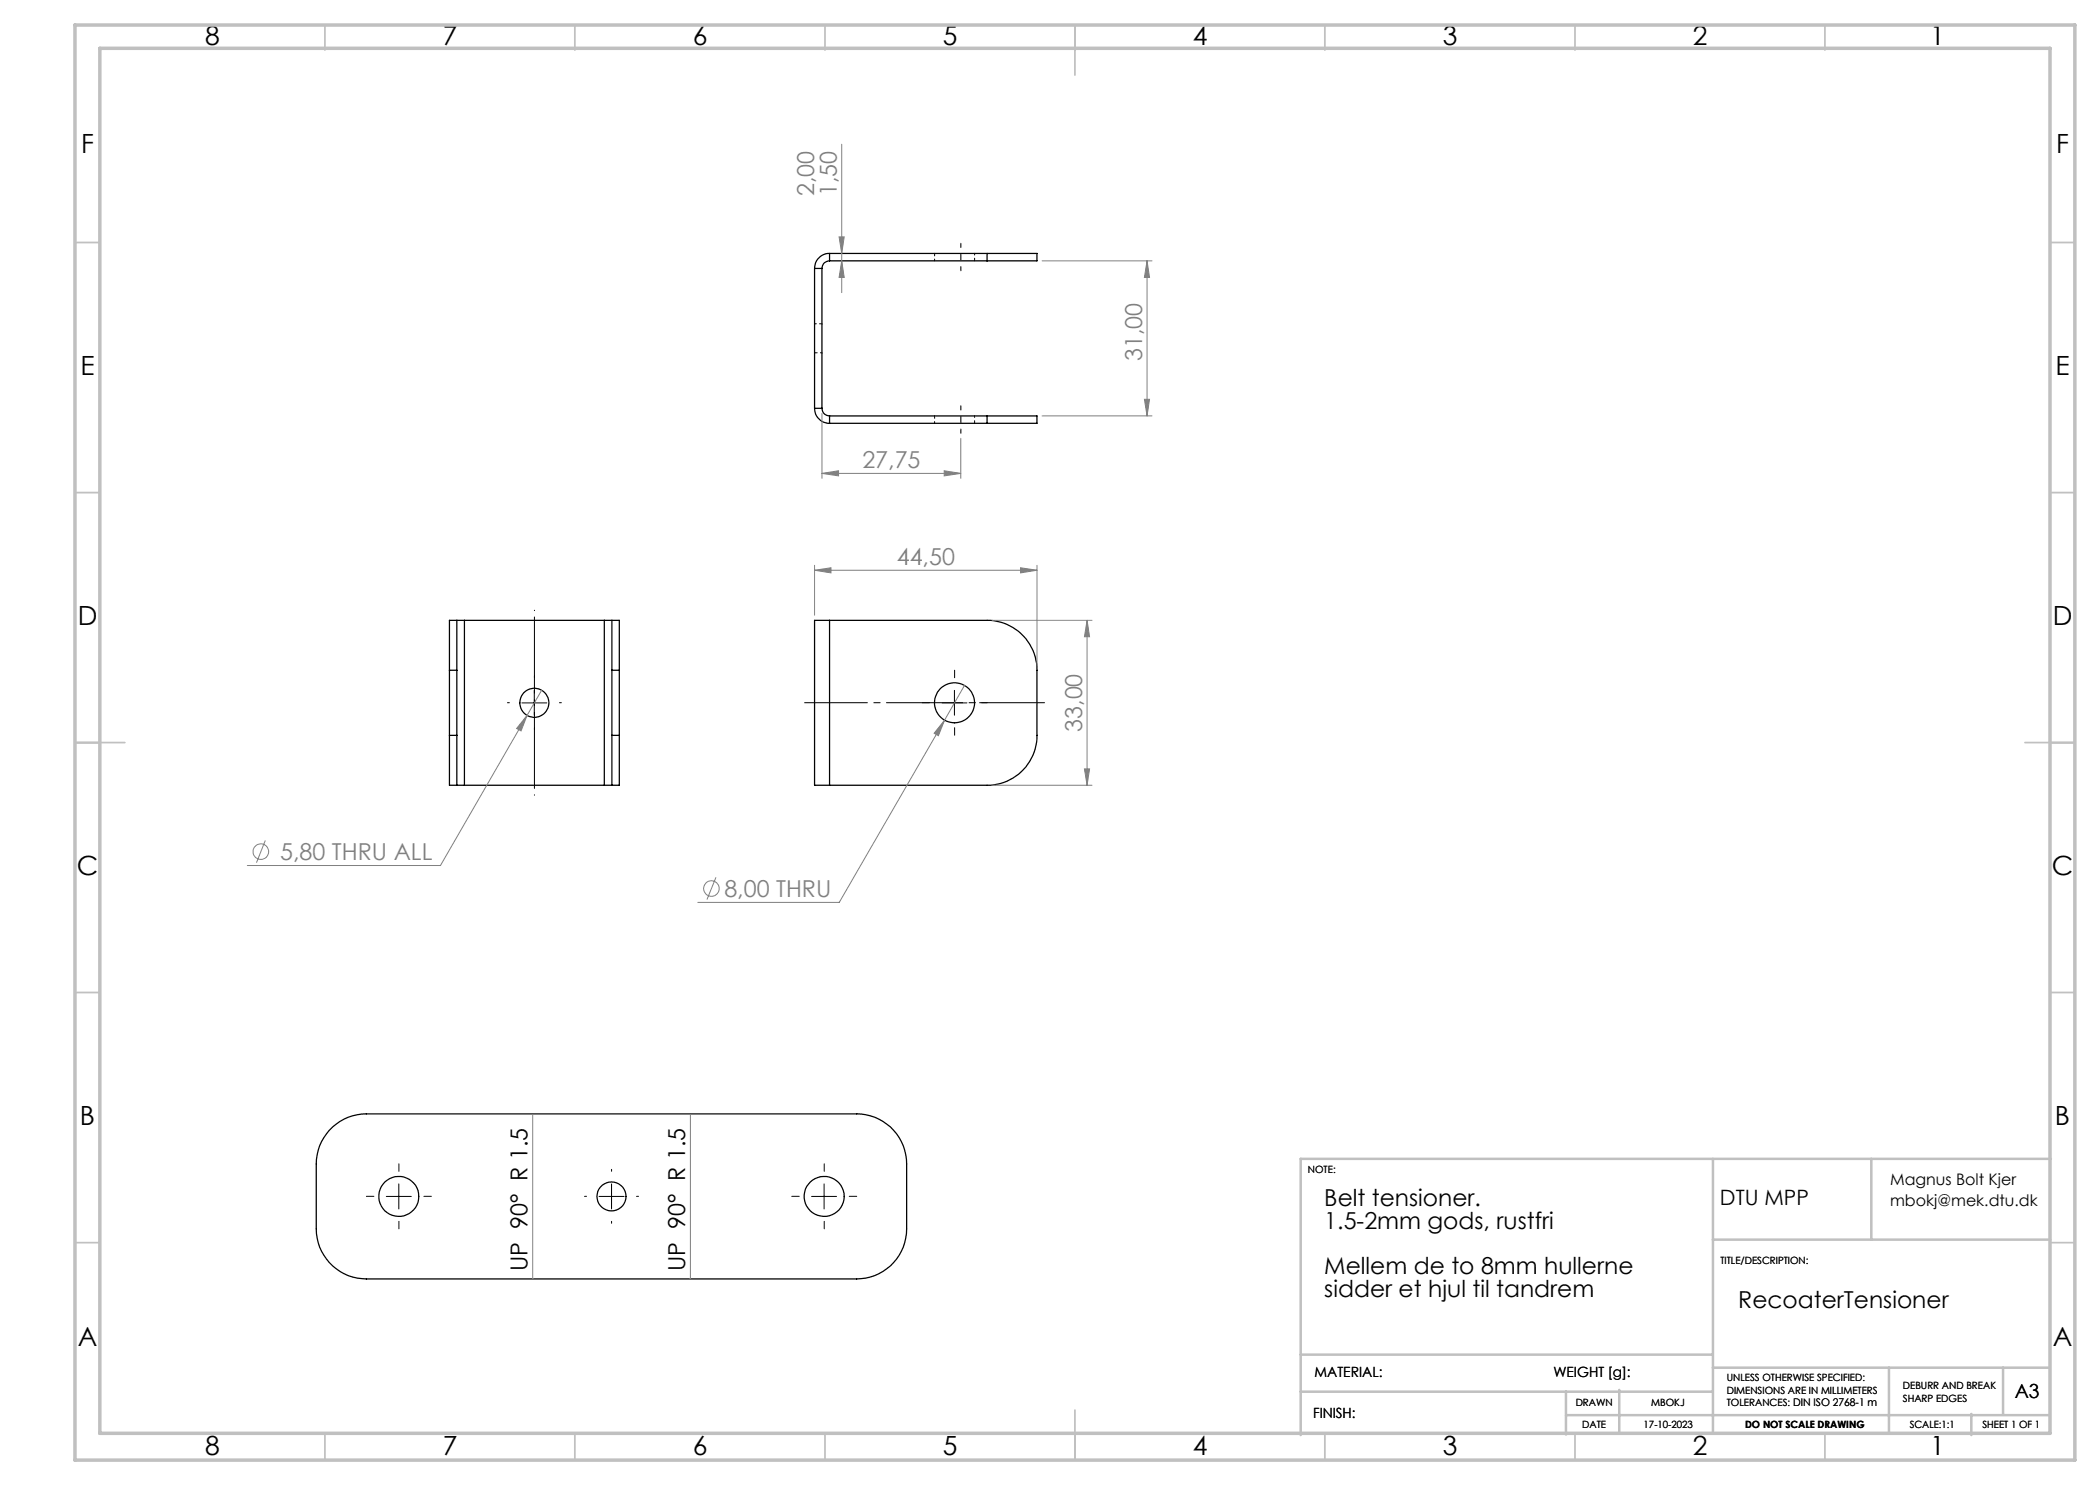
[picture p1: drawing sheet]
<svg xmlns="http://www.w3.org/2000/svg" width="420mm" height="297mm" viewBox="0 0 420 297" stroke-linecap="round" stroke-linejoin="round" font-family="sans-serif">
<g fill="none" stroke="#000" stroke-width=".25">
<path d="M162.9 53.7v28M162.9 53.7h1.5M164.4 53.7v28M165.9 50.7a3 3 0 0 0-3 3M165.9 52.2a1.49 1.49 0 0 0-1.5 1.5M165.9 50.7v1.5M165.9 52.2h31.5M165.9 50.7h31.5M197.4 50.7h10v1.5h-10M197.4 50.7v1.5M162.9 81.7a3 3 0 0 0 3 3M162.9 81.7h1.5"/>
<path d="M164.4 81.7a1.49 1.49 0 0 0 1.5 1.5M165.9 83.2v1.5M165.9 83.2h31.5M165.9 84.7h31.5M197.4 83.2h10v1.5h-10M197.4 83.2v1.5M89.9 134.1h1.5M89.9 134.1v13M91.4 124.1h-1.5v10M91.4 124.1v10M91.4 124.1h1.5M91.4 134.1v13"/>
<path d="M92.9 124.1h28M92.9 124.1v33M120.9 124.1h1.5M120.9 124.1v33M122.4 124.1v10M122.4 124.1h1.5v10M122.4 134.1h1.5M122.4 134.1v13M123.9 134.1v13M165.9 124.1h-3v33h3M165.9 124.1h31.5a10 10 0 0 1 10 10v13a10 10 0 0 1-10 10h-31.5M165.9 124.1v33"/>
<path d="M89.9 147.1v10h1.5M89.9 147.1h1.5M91.4 147.1v10M91.4 157.1h1.5M92.9 157.1h28M120.9 157.1h1.5M122.4 147.1v10M122.4 147.1h1.5M123.9 147.1v10h-1.5M66.5 225.4a9.8 9.8 0 0 1 6.8-2.6h98a10 10 0 0 1 10 10v13a10 10 0 0 1-10 10h-98a10 10 0 0 1-10-10v-13a9.9 9.9 0 0 1 3.2-7.4z"/>
<circle cx="106.9" cy="140.6" r="2.9"/>
<circle cx="190.9" cy="140.6" r="4"/>
<circle cx="79.8" cy="239.3" r="4"/>
<circle cx="122.3" cy="239.3" r="2.89"/>
<circle cx="164.8" cy="239.3" r="4"/>
</g>
<path d="M186.9 50.7v1.5M194.9 52.2v-1.5M162.9 70.6h1.5M164.4 64.8h-1.5M186.9 83.2v1.5M194.9 84.7v-1.5" fill="none" stroke="#000" stroke-width=".2" stroke-dasharray="1.3 .6" stroke-dashoffset=".8"/>
<g fill="none" stroke="#808080" stroke-width=".2">
<path d="M168.3 28.9v29.6M167.8 47.4h1l-.5 3.3zM168.3 52.2l.5 3.3h-1zM208.4 52.2h22M229.4 52.2l.5 3.3h-1zM229.4 52.2v31M228.9 79.9h1l-.5 3.3zM164.4 94.7l3.3-.5v1zM164.4 82.7v13M164.4 94.7h27.8M188.8 94.2l3.4 .5-3.4 .5zM192.2 87.7v8"/>
<path d="M208.4 83.2h22M162.9 114l3.3-.4v1zM162.9 113.1v9.9M162.9 114h44.5M204.1 113.6l3.3 .4-3.3 .6zM207.4 113.1v20M108.3 138l-2.9 5.1M192.9 137.1l-4 6.9M198.4 124.1h20M217.4 124.1l.5 3.2h-1zM217.4 124.1v33M105.4 143.1l-1.2 3.1-.9-.5z"/>
<path d="M105.4 143.1l-17.3 30h-38.6M188.9 144l-1.2 3.1-.9-.5zM188.9 144l-21 36.5h-28.3M198.4 157.1h20M216.9 153.8h1l-.5 3.3zM53.1 168.1l-1.8 4.4M143.2 175.5l-1.8 4.4M106.5 222.8v33M138.1 222.8v33"/>
<circle cx="52.2" cy="170.3" r="1.56"/>
<circle cx="142.3" cy="177.7" r="1.56"/>
</g>
<path d="M208.9 140.5h-48" fill="none" stroke="#000" stroke-width=".2" stroke-dasharray="15.2 1.3 1.3 1.3" stroke-dashoffset="2.7"/>
<g fill="none" stroke="#000" stroke-width=".2" stroke-dasharray="15.2 1.3 1.3 1.3">
<path d="M106.9 135.5v-.4M190.9 135.5v-1.5M101.9 140.5h-.4M106.9 145.5v.4M111.9 140.5h.4M185.9 140.5h-1.5M190.9 145.5v1.5M195.9 140.5h1.5M74.8 239.3h-1.5M79.8 234.3v-1.5M84.8 239.3h1.5M117.3 239.3h-.4"/>
<path d="M122.3 234.3v-.4M127.3 239.3h.4M159.8 239.3h-1.5M164.8 234.3v-1.5M169.8 239.3h1.5M79.8 244.3v1.5M122.3 244.3v.4M164.8 244.3v1.5"/>
</g>
<path d="M106.9 159v-37" fill="none" stroke="#000" stroke-width=".2" stroke-dasharray="15.2 1.3 1.3 1.3" stroke-dashoffset="-1.4"/>
<path d="M192.2 54.2v-5.5M192.2 86.7v-5.5" fill="none" stroke="#000" stroke-width=".2" stroke-dasharray="15.2 1.3 1.3 1.3" stroke-dashoffset="14.4"/>
<path d="M106.9 138.1v4.9M190.9 138.1v4.9M104.4 140.6h5M188.4 140.6h5M77.3 239.3h5M79.8 236.8v5M119.8 239.3h5M122.3 236.8v5M162.3 239.3h5M164.8 236.8v5" fill="none" stroke="#000" stroke-width=".2"/>
<g fill="none" stroke="#c0c0c0" stroke-width=".35">
<path d="M65 5v5M115 5v5M165 5v5M215 5v10M265 5v5M315 5v5M365 5v5M15 48.5h5M410 48.5h5M15 98.5h5M410 98.5h5M15 148.5h10"/>
<path d="M405 148.5h10M15 198.5h5M410 198.5h5M15 248.5h5M410 248.5h5M65 287v5M115 287v5M165 287v5M215 282v10M265 287v5M315 287v5M365 287v5"/>
</g>
<g fill="none" stroke="#c0c0c0" stroke-width=".5">
<path d="M342.6 231.8v54.8M374.3 231.8v16.1M410.2 231.8h-150.1v55.2M342.6 247.9h67.5M260.1 278.3h82.5M260.1 270.9h82.5M313.2 278.3v8.6M323.8 278v8.7M342.6 273.5h67.4M377.8 273.5v13.2M400.6 273.5v9.3M313.2 283h96.8"/>
<path d="M394.3 282.8v4.2"/>
</g>
<path d="M15 5h400v287h-400zM20 9.7h390v277h-390z" fill="none" stroke="#c0c0c0" stroke-width=".7"/>
<g fill="#808080">
<path d="M162.9 114l3.3-.4v1zM204.1 113.6l3.3 .4-3.3 .6zM188.9 144l-2.1 2.6 .9 .5zM105.4 143.1l-2.1 2.6 .9 .5z"/>
<path d="M168.3 52.2l.5 3.3h-1zM167.8 47.4h1l-.5 3.3z"/>
<path d="M217.4 124.1l.5 3.2h-1zM216.9 153.8h1l-.5 3.3zM229.4 52.2l.5 3.3h-1zM228.9 79.9h1l-.5 3.3z"/>
<path d="M164.4 94.7l3.3-.5v1zM188.8 94.2l3.4 .5-3.4 .5z"/>
</g>
<g font-size="5.3">
<text x="41" y="8.9">8</text>
<text x="88.5" y="8.9">7</text>
<text x="138.5" y="8.9">6</text>
<text x="188.5" y="8.9">5</text>
<text x="238.5" y="8.9">4</text>
<text x="288.5" y="8.9">3</text>
<text x="338.5" y="8.9">2</text>
<text x="386" y="8.9">1</text>
<text x="16.2" y="30.7">F</text>
<text x="411.2" y="30.7">F</text>
<text x="16.1" y="74.9">E</text>
<text x="411.1" y="74.9">E</text>
<text x="15.5" y="124.9">D</text>
<text x="410.5" y="124.9">D</text>
<text x="15.4" y="174.9">C</text>
<text x="410.4" y="174.9">C</text>
<text x="16" y="224.9">B</text>
<text x="411" y="224.9">B</text>
<text x="15.5" y="269.2">A</text>
<text x="410.5" y="269.2">A</text>
<text x="41" y="290.9">8</text>
<text x="88.5" y="290.9">7</text>
<text x="138.5" y="290.9">6</text>
<text x="188.5" y="290.9">5</text>
<text x="238.5" y="290.9">4</text>
<text x="288.5" y="290.9">3</text>
<text x="338.5" y="290.9">2</text>
<text x="386" y="290.9">1</text>
</g>
<g font-size="4.7" fill="#808080">
<text x="162.8" y="39.2" transform="rotate(-90 162.8 39.2)">2,00</text>
<text x="167.3" y="39.2" transform="rotate(-90 167.3 39.2)">1,50</text>
<text x="228.4" y="72.2" transform="rotate(-90 228.4 72.2)">31,00</text>
<text x="172.5" y="93.6">27,75</text>
<text x="179.4" y="113">44,50</text>
<text x="216.4" y="146.4" transform="rotate(-90 216.4 146.4)">33,00</text>
<text x="56" y="172">5,80 THRU ALL</text>
<text x="144.9" y="179.4">8,00 THRU</text>
</g>
<g font-size="4.7">
<text x="264.9" y="241.2">Belt tensioner.</text>
<text x="264.9" y="245.7">1.5-2mm gods, rustfri</text>
<text x="105.5" y="254.2" transform="rotate(-90 105.5 254.2)">UP 90° R 1.5</text>
<text x="137.1" y="254.2" transform="rotate(-90 137.1 254.2)">UP 90° R 1.5</text>
<text x="264.9" y="254.8">Mellem de to 8mm hullerne</text>
<text x="264.9" y="259.3">sidder et hjul til tandrem</text>
<text x="347.6" y="261.6">RecoaterTensioner</text>
</g>
<text font-size="4.2" x="344" y="240.9">DTU MPP</text>
<text font-size="3.9" x="403" y="279.6">A3</text>
<g font-size="3.2">
<text x="378" y="237">Magnus Bolt Kjer</text>
<text x="378" y="241.1">mbokj@mek.dtu.dk</text>
</g>
<g font-size="2.8">
<text x="262.9" y="275.4">MATERIAL:</text>
<text x="310.7" y="275.4">WEIGHT [g]:</text>
<text x="262.6" y="283.6">FINISH:</text>
</g>
<g font-size="2">
<text x="261.6" y="234.6">NOTE:</text>
<text x="344.1" y="252.7">TITLE/DESCRIPTION:</text>
<text x="315.1" y="281.3">DRAWN</text>
<text x="330.2" y="281.3">MBOKJ</text>
<text x="345.4" y="276.3">UNLESS OTHERWISE SPECIFIED:</text>
<text x="345.4" y="278.8">DIMENSIONS ARE IN MILLIMETERS</text>
<text x="345.4" y="281.3">TOLERANCES: DIN ISO 2768-1 m</text>
<text x="380.6" y="277.8">DEBURR AND BREAK</text>
<text x="380.6" y="280.3">SHARP EDGES</text>
<text x="316.4" y="285.6">DATE</text>
<text x="328.7" y="285.6">17-10-2023</text>
<text x="349" y="285.6">DO NOT SCALE DRAWING</text>
<text x="381.9" y="285.6">SCALE:1:1</text>
<text x="396.5" y="285.6">SHEET 1 OF 1</text>
</g>
</svg>
